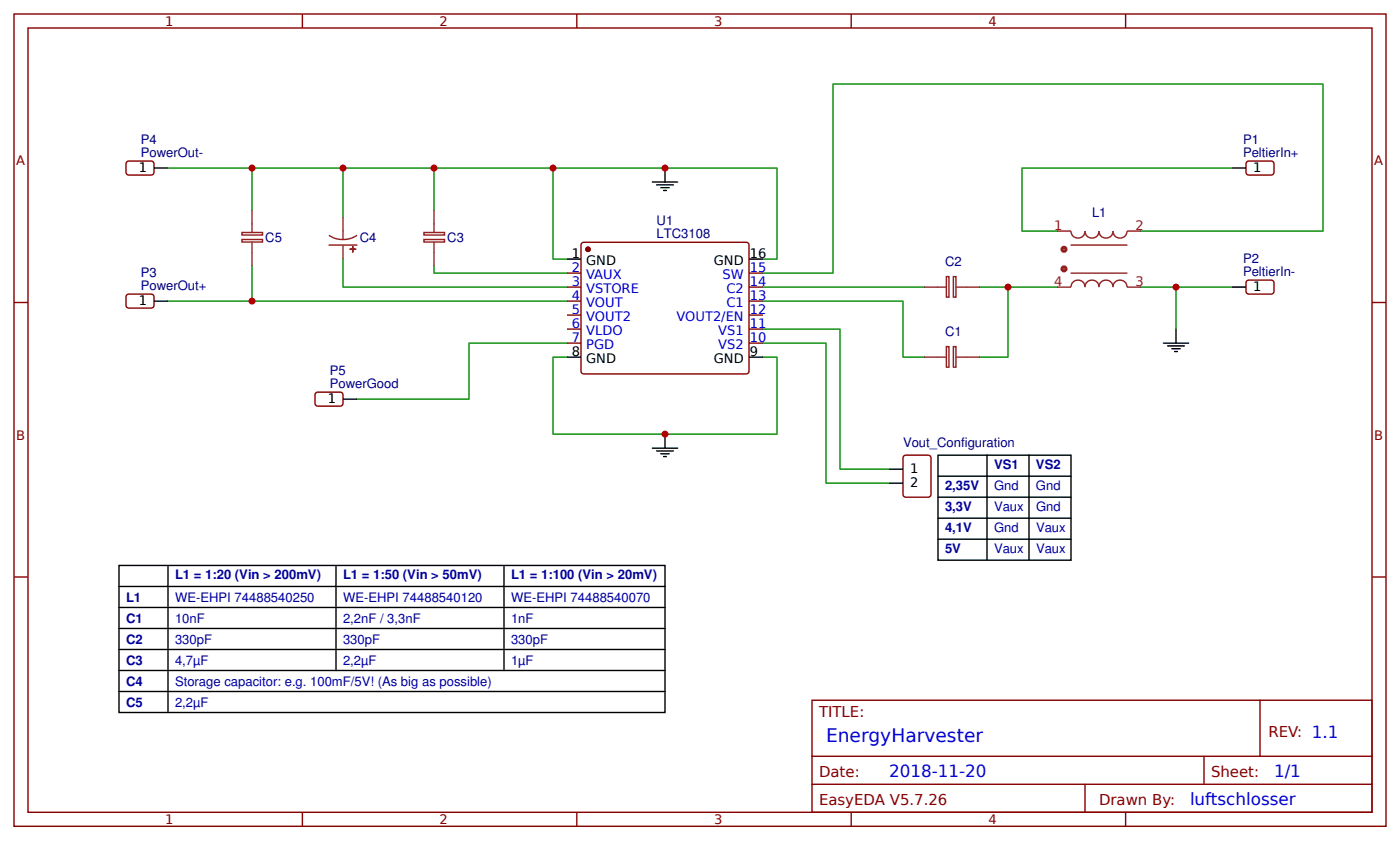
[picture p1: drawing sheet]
<svg xmlns="http://www.w3.org/2000/svg" width="265mm" height="159mm" viewBox="0 0 265 159" stroke-linecap="round" stroke-linejoin="round" font-family="sans-serif">
<g fill="none" stroke="#800" stroke-width=".26">
<path d="M2.6 2.6h259.3v153.5h-259.3zM5.3 5.3h254v148.2h-254zM57.1 2.6v2.7M109 2.6v2.7M160.9 2.6v2.7M212.7 2.6v2.7M23.9 30.7l.4-.3 4.5 .1 .3 .5-.1 1.8-.4 .3-4.5-.1-.3-.5zM235.6 30.7l.4-.3 4.5 .1 .3 .5-.1 1.8-.5 .3-4.5-.1-.2-.5zM2.6 57.1h2.7M23.9 55.8l.4-.2h4.5l.3 .5-.1 1.8-.4 .3-4.5-.1-.3-.4zM107.2 51.6h2.6M107.2 54.2h2.6"/>
<path d="M107.2 56.9h2.6M107.2 59.5h2.6M109.9 46l.4-.2h31l.3 .5-.1 24.1-.5 .2h-30.9l-.3-.5zM141.6 51.6h2.6M141.6 54.2h2.6M141.6 56.9h2.6M141.6 59.5h2.6M235.6 53.2l.4-.3 4.5 .1 .3 .4-.1 1.9-.5 .3-4.5-.1-.2-.5zM259.3 57.1h2.6M59.8 74.2h4.8l.2 .4v1.9l-.5 .2h-4.5l-.3-.5v-1.6zM107.2 62.2h2.6M107.2 64.8h2.6"/>
<path d="M141.6 62.2h2.6M141.6 64.8h2.6M170.9 86.1l4.5-.1 .5 .3v7.1l-.2 .5h-4.5l-.5-.2v-7.2zM2.6 109h2.7M259.3 109h2.6M153.5 132.3h105.8v21.2h-105.8zM238.1 132.3v10.6M57.1 153.5v2.6M109 153.5v2.6M153.5 142.9h105.8M153.5 148.2h105.8M160.9 153.5v2.6"/>
<path d="M205.1 148.2v5.3M212.7 153.5v2.6M227.5 142.9v5.3"/>
</g>
<circle cx="111.1" cy="47.1" r=".4" fill="#800" stroke="#800" stroke-width=".26"/>
<g fill="none" stroke="#000" stroke-width=".26">
<path d="M29.1 31.7h2.6M123.3 34.4h4.8M124.1 34.9h3.2M124.9 35.5h1.6M125.4 36h.5M125.7 31.7v2.7M232.8 31.7h2.7M29.1 56.9h2.6M107.2 48.9h2.6M141.6 48.9h2.6M232.8 54.2h2.7M64.8 75.4h2.7"/>
<path d="M107.2 67.5h2.6M141.6 67.5h2.6M219.9 64.8h4.7M220.7 65.4h3.1M221.5 65.9h1.5M222 66.4h.5M222.2 62.2v2.6M123.3 84.7h4.8M124.1 85.2h3.2M124.9 85.7h1.6M125.4 86.3h.5M125.7 82v2.7"/>
<path d="M168 88.6h2.7M168 91.3h2.7M177.3 86h25.1v19.8h-25.1zM177.3 90h25.1M177.3 93.9h25.1M177.3 97.9h25.1M186.5 86v19.8M194.5 86v19.8M22.5 106.8h103.2v27.8h-103.2zM22.5 110.8h103.2M22.5 114.8h103.2M22.5 118.7h103.2"/>
<path d="M31.7 106.8v27.8M63.5 106.8v19.9M95.2 106.8v19.9M177.3 101.9h25.1M22.5 122.7h103.2M22.5 126.7h103.2M22.5 130.6h103.2"/>
</g>
<g fill="none" stroke="#8d2323" stroke-width=".26">
<path d="M47.6 39.7v4.2M82 39.7v4.2M45.7 45.2h3.9v.5h-3.9zM45.7 43.9h3.9v.5h-3.9zM47.6 45.8v4.5M62.2 44.4l1.2 .7 1.4 .1M62.2 46.3h5.3M64.8 41v4.2M64.8 46.3v2.6M67.5 44.4l-1.3 .7-1.4 .1M80.1 45.2h3.9v.5h-3.9zM80.1 43.9h3.9v.5h-3.9z"/>
<path d="M82 45.8v4.5M174.6 54.2h4.3M178.9 52.3h.4v3.8h-.4zM180.2 52.3h.5v3.8h-.5zM180.7 54.2h4.5M199.8 43.7h2.6a1.32 1.32 0 0 0 1.3 1.3 1.32 1.32 0 0 0 1.4-1.3 1.32 1.32 0 0 0 1.3 1.3 1.32 1.32 0 0 0 1.3-1.3 1.32 1.32 0 0 0 1.3 1.3 1.32 1.32 0 0 0 1.3-1.3 1.32 1.32 0 0 0 1.4 1.3 1.32 1.32 0 0 0 1.3-1.3h2.6M199.8 54.2h2.6a1.32 1.32 0 0 1 1.3-1.3 1.32 1.32 0 0 1 1.4 1.3 1.32 1.32 0 0 1 1.3-1.3 1.32 1.32 0 0 1 1.3 1.3 1.32 1.32 0 0 1 1.3-1.3 1.32 1.32 0 0 1 1.3 1.3 1.32 1.32 0 0 1 1.4-1.3 1.32 1.32 0 0 1 1.3 1.3h2.6M202.4 46.3h10.6M202.4 51.6h10.6M174.6 67.5h4.3M178.9 65.5h.4v3.9h-.4zM180.2 65.5h.5v3.9h-.5z"/>
<path d="M180.7 67.5h4.5"/>
</g>
<g fill="none" stroke="#080" stroke-width=".26">
<path d="M31.7 31.7h15.9M64.8 31.7h-17.2v8M82 31.7h-17.2v9.3M104.5 31.7h-22.5v8M232.8 31.7h-39.7v12h6.7M31.7 56.9h75.5M47.6 50.3v6.6M64.8 48.9v5.3h42.4M82 50.3v1.3h25.2M107.2 48.9h-2.7v-17.2h42.3v17.2h-2.6M144.2 56.9h26.5v10.6h3.9M144.2 54.2h30.4"/>
<path d="M185.2 54.2h14.6M190.5 54.2v13.3h-5.3M215.6 54.2h6.6v8M215.6 43.7h34.4v-27.8h-92.6v35.7h-13.2M222.2 54.2h10.6M107.2 64.8h-18.6v10.6h-21.1M107.2 67.5h-2.7v14.5h42.3v-14.5h-2.6M144.2 62.2h14.5v26.4h9.3M144.2 64.8h11.9v26.5h11.9"/>
</g>
<g fill="none" stroke="#8d2323" stroke-width=".79" stroke-linecap="butt">
<circle cx="201.1" cy="47.1" r=".26"/>
<circle cx="201.1" cy="50.8" r=".26"/>
</g>
<g fill="#8d2323" stroke="#8d2323" stroke-width=".26">
<path d="M66.1 47.1h1.1z"/>
<path d="M66.6 46.6l.1 1z"/>
</g>
<g fill="#c00">
<circle cx="82" cy="31.8" r=".66"/>
<circle cx="104.5" cy="31.8" r=".66"/>
<circle cx="125.7" cy="82" r=".66"/>
<circle cx="125.7" cy="31.8" r=".66"/>
<circle cx="190.5" cy="54.2" r=".66"/>
<circle cx="222.3" cy="54.2" r=".66"/>
<circle cx="64.8" cy="31.8" r=".66"/>
<circle cx="47.6" cy="56.9" r=".66"/>
<circle cx="47.6" cy="31.8" r=".66"/>
</g>
<text font-size="3.5" fill="#00f" x="156.1" y="140.2">EnergyHarvester</text>
<g font-size="3.2" fill="#00f">
<text x="168" y="146.8">2018-11-20</text>
<text x="240.8" y="146.8">1/1</text>
<text x="224.9" y="152.1">luftschlosser</text>
</g>
<g font-size="2.8" fill="#800">
<text x="154.8" y="135.5">TITLE:</text>
<text x="239.7" y="139.2">REV: 1.1</text>
<text x="154.8" y="146.8">Date:</text>
<text x="228.9" y="146.8">Sheet:</text>
<text x="154.8" y="152.1">EasyEDA V5.7.26</text>
<text x="207.7" y="152.1">Drawn By:</text>
</g>
<g font-size="2.5" fill="#800">
<text x="31.2" y="4.9">1</text>
<text x="83.1" y="4.9">2</text>
<text x="134.9" y="4.9">3</text>
<text x="186.8" y="4.9">4</text>
<text x="3" y="31.2">A</text>
<text x="259.7" y="31.2">A</text>
<text x="3" y="83.1">B</text>
<text x="259.7" y="83.1">B</text>
<text x="31.2" y="155.7">1</text>
<text x="83.1" y="155.7">2</text>
<text x="134.9" y="155.7">3</text>
<text x="186.8" y="155.7">4</text>
</g>
<g font-size="2.5" fill="#000080">
<text x="26.6" y="29.6">PowerOut-</text>
<text x="26.6" y="27.3">P4</text>
<text x="234.9" y="29.6">PeltierIn+</text>
<text x="234.9" y="27.2">P1</text>
<text x="206.4" y="41">L1</text>
<text x="50.1" y="45.8">C5</text>
<text x="68" y="45.8">C4</text>
<text x="84.5" y="45.8">C3</text>
<text x="124.1" y="45">LTC3108</text>
<text x="124.1" y="42.6">U1</text>
<text x="26.6" y="52.4">P3</text>
<text x="178.6" y="50.3">C2</text>
<text x="234.9" y="52.1">PeltierIn-</text>
<text x="234.9" y="49.7">P2</text>
<text x="26.6" y="54.8">PowerOut+</text>
<text x="178.6" y="63.5">C1</text>
<text x="62.3" y="70.9">P5</text>
<text x="62.3" y="73.3">PowerGood</text>
<text x="170.7" y="84.5">Vout_Configuration</text>
</g>
<g font-size="2.5">
<text x="26.2" y="32.5">1</text>
<text x="236.8" y="32.5">1</text>
<text x="108.1" y="48.7">1</text>
<text x="110.8" y="50">GND</text>
<text x="134.9" y="50">GND</text>
<text x="141.7" y="48.7">16</text>
<text x="26.2" y="57.7">1</text>
<text x="236.8" y="55">1</text>
<text x="108.1" y="67.2">8</text>
<text x="110.8" y="68.5">GND</text>
<text x="134.9" y="68.5">GND</text>
<text x="141.7" y="67.2">9</text>
<text x="61.9" y="76.2">1</text>
<text x="172" y="89.4">1</text>
<text x="172" y="92.1">2</text>
</g>
<g font-size="2.5" fill="#8d2323">
<text x="199.2" y="43.4">1</text>
<text x="214.6" y="43.4">2</text>
<text x="199.2" y="54">4</text>
<text x="214.6" y="54">3</text>
</g>
<g font-size="2.5" fill="#00f">
<text x="108.1" y="51.3">2</text>
<text x="108.1" y="54">3</text>
<text x="110.8" y="52.7">VAUX</text>
<text x="136.6" y="52.7">SW</text>
<text x="141.7" y="51.3">15</text>
<text x="141.7" y="54">14</text>
<text x="108.1" y="56.6">4</text>
<text x="108.1" y="59.3">5</text>
<text x="110.8" y="55.3">VSTORE</text>
<text x="110.8" y="57.9">VOUT</text>
<text x="137.3" y="57.9">C1</text>
<text x="137.3" y="55.3">C2</text>
<text x="141.7" y="59.3">12</text>
<text x="141.7" y="56.6">13</text>
<text x="108.1" y="61.9">6</text>
<text x="108.1" y="64.6">7</text>
<text x="110.8" y="60.6">VOUT2</text>
<text x="110.8" y="63.2">VLDO</text>
<text x="110.8" y="65.9">PGD</text>
<text x="127.8" y="60.6">VOUT2/EN</text>
<text x="135.7" y="65.9">VS2</text>
<text x="135.7" y="63.2">VS1</text>
<text x="141.7" y="64.6">10</text>
<text x="141.7" y="61.9">11</text>
</g>
<g font-size="2.5" fill="#009">
<text x="187.9" y="88.6">VS1</text>
<text x="195.8" y="88.6">VS2</text>
<text x="178.6" y="92.6">2,35V</text>
<text x="187.9" y="92.6">Gnd</text>
<text x="195.8" y="92.6">Gnd</text>
<text x="178.6" y="96.6">3,3V</text>
<text x="178.6" y="100.5">4,1V</text>
<text x="187.9" y="100.5">Gnd</text>
<text x="187.9" y="96.6">Vaux</text>
<text x="195.8" y="96.6">Gnd</text>
<text x="195.8" y="100.5">Vaux</text>
<text x="178.6" y="104.5">5V</text>
<text x="187.9" y="104.5">Vaux</text>
<text x="195.8" y="104.5">Vaux</text>
<text x="23.8" y="113.8">L1</text>
<text x="33.1" y="109.4">L1 = 1:20 (Vin &gt; 200mV)</text>
<text x="33.1" y="113.8">WE-EHPI 74488540250</text>
<text x="64.8" y="113.8">WE-EHPI 74488540120</text>
<text x="64.8" y="109.4">L1 = 1:50 (Vin &gt; 50mV)</text>
<text x="96.6" y="109.5">L1 = 1:100 (Vin &gt; 20mV)</text>
<text x="96.6" y="113.8">WE-EHPI 74488540070</text>
<text x="23.8" y="117.7">C1</text>
<text x="33.1" y="117.7">10nF</text>
<text x="64.8" y="117.7">2,2nF / 3,3nF</text>
<text x="96.6" y="117.7">1nF</text>
<text x="23.8" y="121.7">C2</text>
<text x="23.8" y="125.7">C3</text>
<text x="33.1" y="121.7">330pF</text>
<text x="33.1" y="125.7">4,7µF</text>
<text x="64.8" y="121.7">330pF</text>
<text x="64.8" y="125.7">2,2µF</text>
<text x="96.6" y="121.7">330pF</text>
<text x="96.6" y="125.7">1µF</text>
<text x="23.8" y="129.6">C4</text>
<text x="33.1" y="129.6">Storage capacitor: e.g. 100mF/5V! (As big as possible)</text>
<text x="23.8" y="133.6">C5</text>
<text x="33.1" y="133.6">2,2µF</text>
</g>
</svg>
